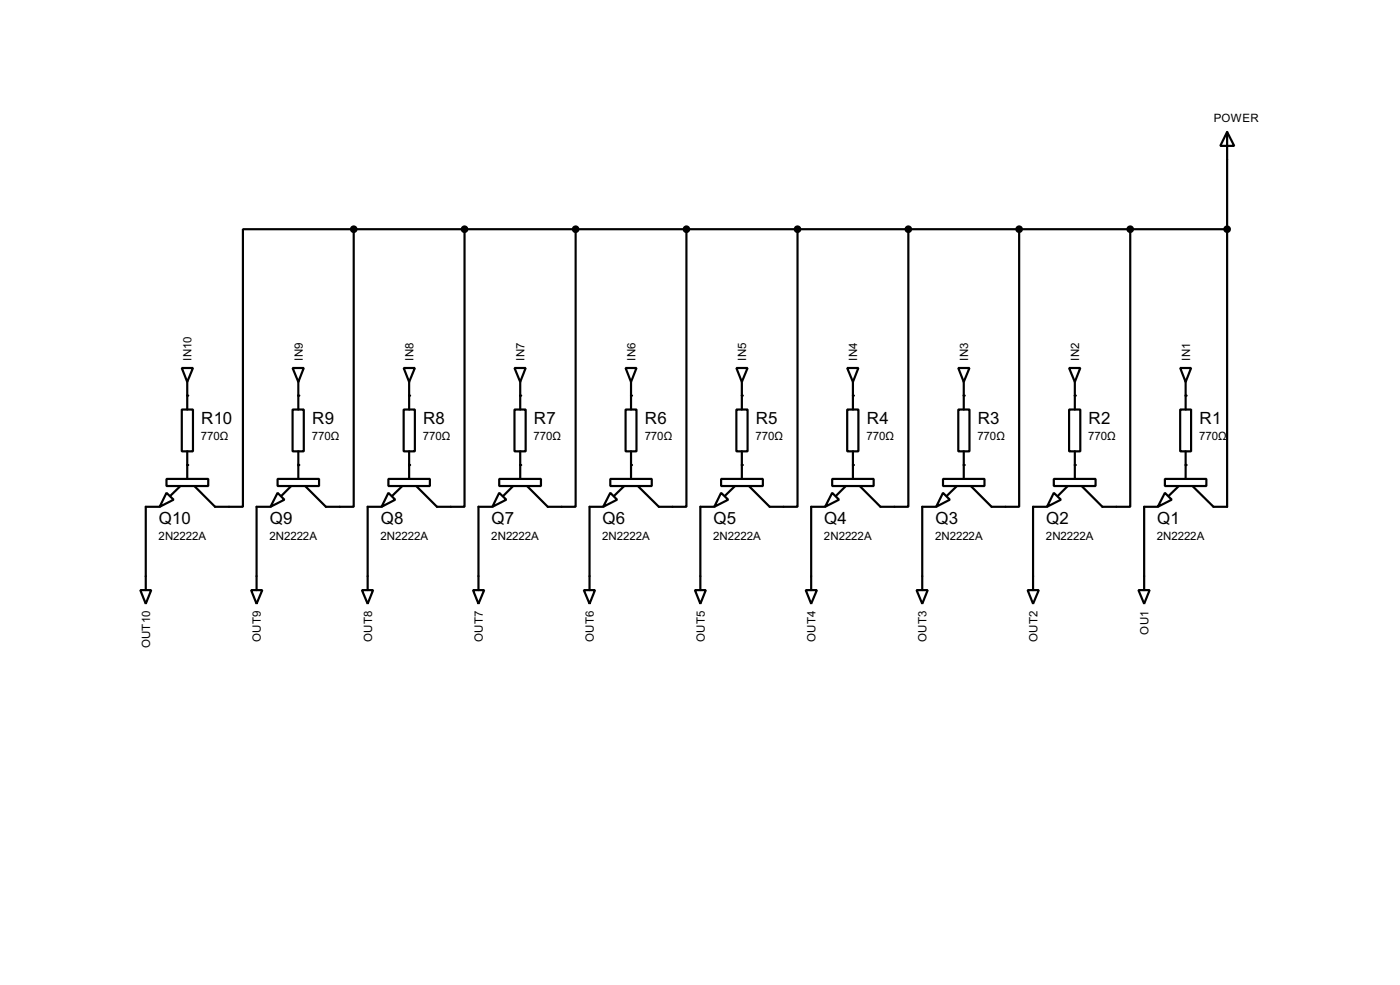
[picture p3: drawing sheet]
<svg xmlns="http://www.w3.org/2000/svg" width="256mm" height="180mm" viewBox="0 0 256 180" stroke-linecap="round" stroke-linejoin="round" font-family="sans-serif">
<g fill="none" stroke="#000" stroke-width=".4">
<path d="M224.8 24.2l1.3 2.5h-2.5zM224.8 24.2v68.6h-2.5l-3.8-3.8M64.8 42v50.8h-5.1l-3.8-3.8M64.8 42h-20.3v50.8h-5.1l-3.8-3.8M64.8 42h160M85.1 42v50.8h-5l-3.8-3.8M105.5 42v50.8h-5.1l-3.8-3.8M125.8 42v50.8h-5.1l-3.8-3.8M146.1 42v50.8h-5.1l-3.8-3.8M166.4 42v50.8h-5.1l-3.8-3.8M186.7 42v50.8h-5l-3.8-3.8M207.1 42v50.8h-5.1l-3.8-3.8"/>
<path d="M33.3 67.4h2.1l-1.1 2.5zM33.3 75h2.1v7.6h-2.1zM34.3 69.9v5.1M53.6 67.4h2.1l-1 2.5zM53.6 75h2.1v7.6h-2.1zM54.7 69.9v5.1M74 67.4h2l-1 2.5zM74 75h2v7.6h-2zM75 69.9v5.1M94.3 67.4h2l-1 2.5zM94.3 75h2v7.6h-2zM95.3 69.9v5.1"/>
<path d="M114.6 67.4h2l-1 2.5zM114.6 75h2v7.6h-2zM115.6 69.9v5.1M134.9 67.4h2.1l-1.1 2.5zM134.9 75h2.1v7.6h-2.1zM135.9 69.9v5.1M155.2 67.4h2.1l-1 2.5zM155.2 75h2.1v7.6h-2.1zM156.3 69.9v5.1M175.6 67.4h2l-1 2.5zM175.6 75h2v7.6h-2zM176.6 69.9v5.1"/>
<path d="M195.9 67.4h2l-1 2.5zM195.9 75h2v7.6h-2zM196.9 69.9v5.1M216.2 67.4h2l-1 2.5zM216.2 75h2v7.6h-2zM217.2 69.9v5.1M29.3 92.8h-2.6v15.2M30.5 90.2l1.3 1.3-2.5 1.3zM30.5 87.7h7.7v1.3h-7.7zM33.1 89l-1.8 1.7M34.3 82.6v5.1M49.6 92.8h-2.6v15.2"/>
<path d="M50.9 90.2l1.2 1.3-2.5 1.3zM50.9 87.7h7.6v1.3h-7.6zM53.4 89l-1.8 1.7M54.7 82.6v5.1M69.9 92.8h-2.5v15.2M71.2 90.2l1.2 1.3-2.5 1.3zM71.2 87.7h7.6v1.3h-7.6zM73.7 89l-1.8 1.7M75 82.6v5.1M90.2 92.8h-2.5v15.2M91.5 90.2l1.3 1.3-2.6 1.3zM91.5 87.7h7.6v1.3h-7.6z"/>
<path d="M94 89l-1.7 1.7M95.3 82.6v5.1M110.5 92.8h-2.5v15.2M111.8 90.2l1.3 1.3-2.6 1.3zM111.8 87.7h7.6v1.3h-7.6zM114.4 89l-1.8 1.7M115.6 82.6v5.1M130.9 92.8h-2.6v15.2M132.1 90.2l1.3 1.3-2.5 1.3zM132.1 87.7h7.7v1.3h-7.7zM134.7 89l-1.8 1.7M135.9 82.6v5.1"/>
<path d="M151.2 92.8h-2.6v15.2M152.5 90.2l1.2 1.3-2.5 1.3zM152.5 87.7h7.6v1.3h-7.6zM155 89l-1.8 1.7M156.3 82.6v5.1M171.5 92.8h-2.5v15.2M172.8 90.2l1.2 1.3-2.5 1.3zM172.8 87.7h7.6v1.3h-7.6zM175.3 89l-1.8 1.7M176.6 82.6v5.1M191.8 92.8h-2.5v15.2M193.1 90.2l1.3 1.3-2.6 1.3z"/>
<path d="M193.1 87.7h7.6v1.3h-7.6zM195.6 89l-1.7 1.7M196.9 82.6v5.1M212.1 92.8h-2.5v15.2M213.4 90.2l1.3 1.3-2.6 1.3zM213.4 87.7h7.6v1.3h-7.6zM216 89l-1.8 1.7M217.2 82.6v5.1M25.7 108h2l-1 2.5zM46 108h2.1l-1.1 2.5zM66.3 108h2.1l-1 2.5zM86.7 108h2l-1 2.5z"/>
<path d="M107 108h2l-1 2.5zM127.3 108h2l-1 2.5zM147.6 108h2.1l-1.1 2.5zM167.9 108h2.1l-1 2.5zM188.3 108h2l-1 2.5zM208.6 108h2l-1 2.5z"/>
</g>
<g fill="#000">
<circle cx="34.3" cy="72.4" r=".2"/>
<circle cx="54.7" cy="72.4" r=".2"/>
<circle cx="75" cy="72.4" r=".2"/>
<circle cx="95.3" cy="72.4" r=".2"/>
<circle cx="115.6" cy="72.4" r=".2"/>
<circle cx="135.9" cy="72.4" r=".2"/>
<circle cx="156.3" cy="72.4" r=".2"/>
<circle cx="176.6" cy="72.4" r=".2"/>
<circle cx="196.9" cy="72.4" r=".2"/>
<circle cx="217.2" cy="72.4" r=".2"/>
<circle cx="34.3" cy="85.1" r=".2"/>
<circle cx="54.7" cy="85.1" r=".2"/>
<circle cx="75" cy="85.1" r=".2"/>
<circle cx="95.3" cy="85.1" r=".2"/>
<circle cx="115.6" cy="85.1" r=".2"/>
<circle cx="135.9" cy="85.1" r=".2"/>
<circle cx="156.3" cy="85.1" r=".2"/>
<circle cx="176.6" cy="85.1" r=".2"/>
<circle cx="196.9" cy="85.1" r=".2"/>
<circle cx="217.2" cy="85.1" r=".2"/>
</g>
<g fill="#000" stroke="#000" stroke-width=".4">
<circle cx="64.8" cy="42" r=".5"/>
<circle cx="85.1" cy="42" r=".5"/>
<circle cx="105.4" cy="42" r=".5"/>
<circle cx="125.7" cy="42" r=".5"/>
<circle cx="146.1" cy="42" r=".5"/>
<circle cx="166.4" cy="42" r=".5"/>
<circle cx="186.7" cy="42" r=".5"/>
<circle cx="207" cy="42" r=".5"/>
<circle cx="224.8" cy="42" r=".5"/>
</g>
<g font-size="3.5">
<text x="36.9" y="77.6">R10</text>
<text x="57.2" y="77.6">R9</text>
<text x="77.5" y="77.6">R8</text>
<text x="97.8" y="77.6">R7</text>
<text x="118.2" y="77.6">R6</text>
<text x="138.5" y="77.6">R5</text>
<text x="158.8" y="77.6">R4</text>
<text x="179.1" y="77.6">R3</text>
<text x="199.4" y="77.6">R2</text>
<text x="219.8" y="77.6">R1</text>
<text x="29.1" y="95.9">Q10</text>
<text x="49.4" y="95.9">Q9</text>
<text x="69.8" y="95.9">Q8</text>
<text x="90.1" y="95.9">Q7</text>
<text x="110.4" y="95.9">Q6</text>
<text x="130.7" y="95.9">Q5</text>
<text x="151" y="95.9">Q4</text>
<text x="171.4" y="95.9">Q3</text>
<text x="191.7" y="95.9">Q2</text>
<text x="212" y="95.9">Q1</text>
</g>
<g font-size="2.4">
<text x="222.3" y="22.4">POWER</text>
<text x="35.1" y="66" transform="rotate(-90 35.1 66)">IN10</text>
<text x="55.5" y="66" transform="rotate(-90 55.5 66)">IN9</text>
<text x="75.8" y="66" transform="rotate(-90 75.8 66)">IN8</text>
<text x="96.1" y="66" transform="rotate(-90 96.1 66)">IN7</text>
<text x="116.4" y="66" transform="rotate(-90 116.4 66)">IN6</text>
<text x="136.7" y="66" transform="rotate(-90 136.7 66)">IN5</text>
<text x="157.1" y="66" transform="rotate(-90 157.1 66)">IN4</text>
<text x="177.4" y="66" transform="rotate(-90 177.4 66)">IN3</text>
<text x="197.7" y="66" transform="rotate(-90 197.7 66)">IN2</text>
<text x="218" y="66" transform="rotate(-90 218 66)">IN1</text>
<text x="36.8" y="80.6">770Ω</text>
<text x="57.2" y="80.6">770Ω</text>
<text x="77.5" y="80.6">770Ω</text>
<text x="97.8" y="80.6">770Ω</text>
<text x="118.1" y="80.6">770Ω</text>
<text x="138.4" y="80.6">770Ω</text>
<text x="158.8" y="80.6">770Ω</text>
<text x="179.1" y="80.6">770Ω</text>
<text x="199.4" y="80.6">770Ω</text>
<text x="219.7" y="80.6">770Ω</text>
<text x="29.1" y="98.8">2N2222A</text>
<text x="49.4" y="98.8">2N2222A</text>
<text x="69.7" y="98.8">2N2222A</text>
<text x="90" y="98.8">2N2222A</text>
<text x="110.3" y="98.8">2N2222A</text>
<text x="130.7" y="98.8">2N2222A</text>
<text x="151" y="98.8">2N2222A</text>
<text x="171.3" y="98.8">2N2222A</text>
<text x="191.6" y="98.8">2N2222A</text>
<text x="211.9" y="98.8">2N2222A</text>
<text x="27.5" y="118.7" transform="rotate(-90 27.5 118.7)">OUT10</text>
<text x="47.8" y="117.5" transform="rotate(-90 47.8 117.5)">OUT9</text>
<text x="68.2" y="117.5" transform="rotate(-90 68.2 117.5)">OUT8</text>
<text x="88.5" y="117.5" transform="rotate(-90 88.5 117.5)">OUT7</text>
<text x="108.8" y="117.5" transform="rotate(-90 108.8 117.5)">OUT6</text>
<text x="129.1" y="117.5" transform="rotate(-90 129.1 117.5)">OUT5</text>
<text x="149.4" y="117.5" transform="rotate(-90 149.4 117.5)">OUT4</text>
<text x="169.8" y="117.5" transform="rotate(-90 169.8 117.5)">OUT3</text>
<text x="190.1" y="117.5" transform="rotate(-90 190.1 117.5)">OUT2</text>
<text x="210.4" y="116.2" transform="rotate(-90 210.4 116.2)">OU1</text>
</g>
</svg>
